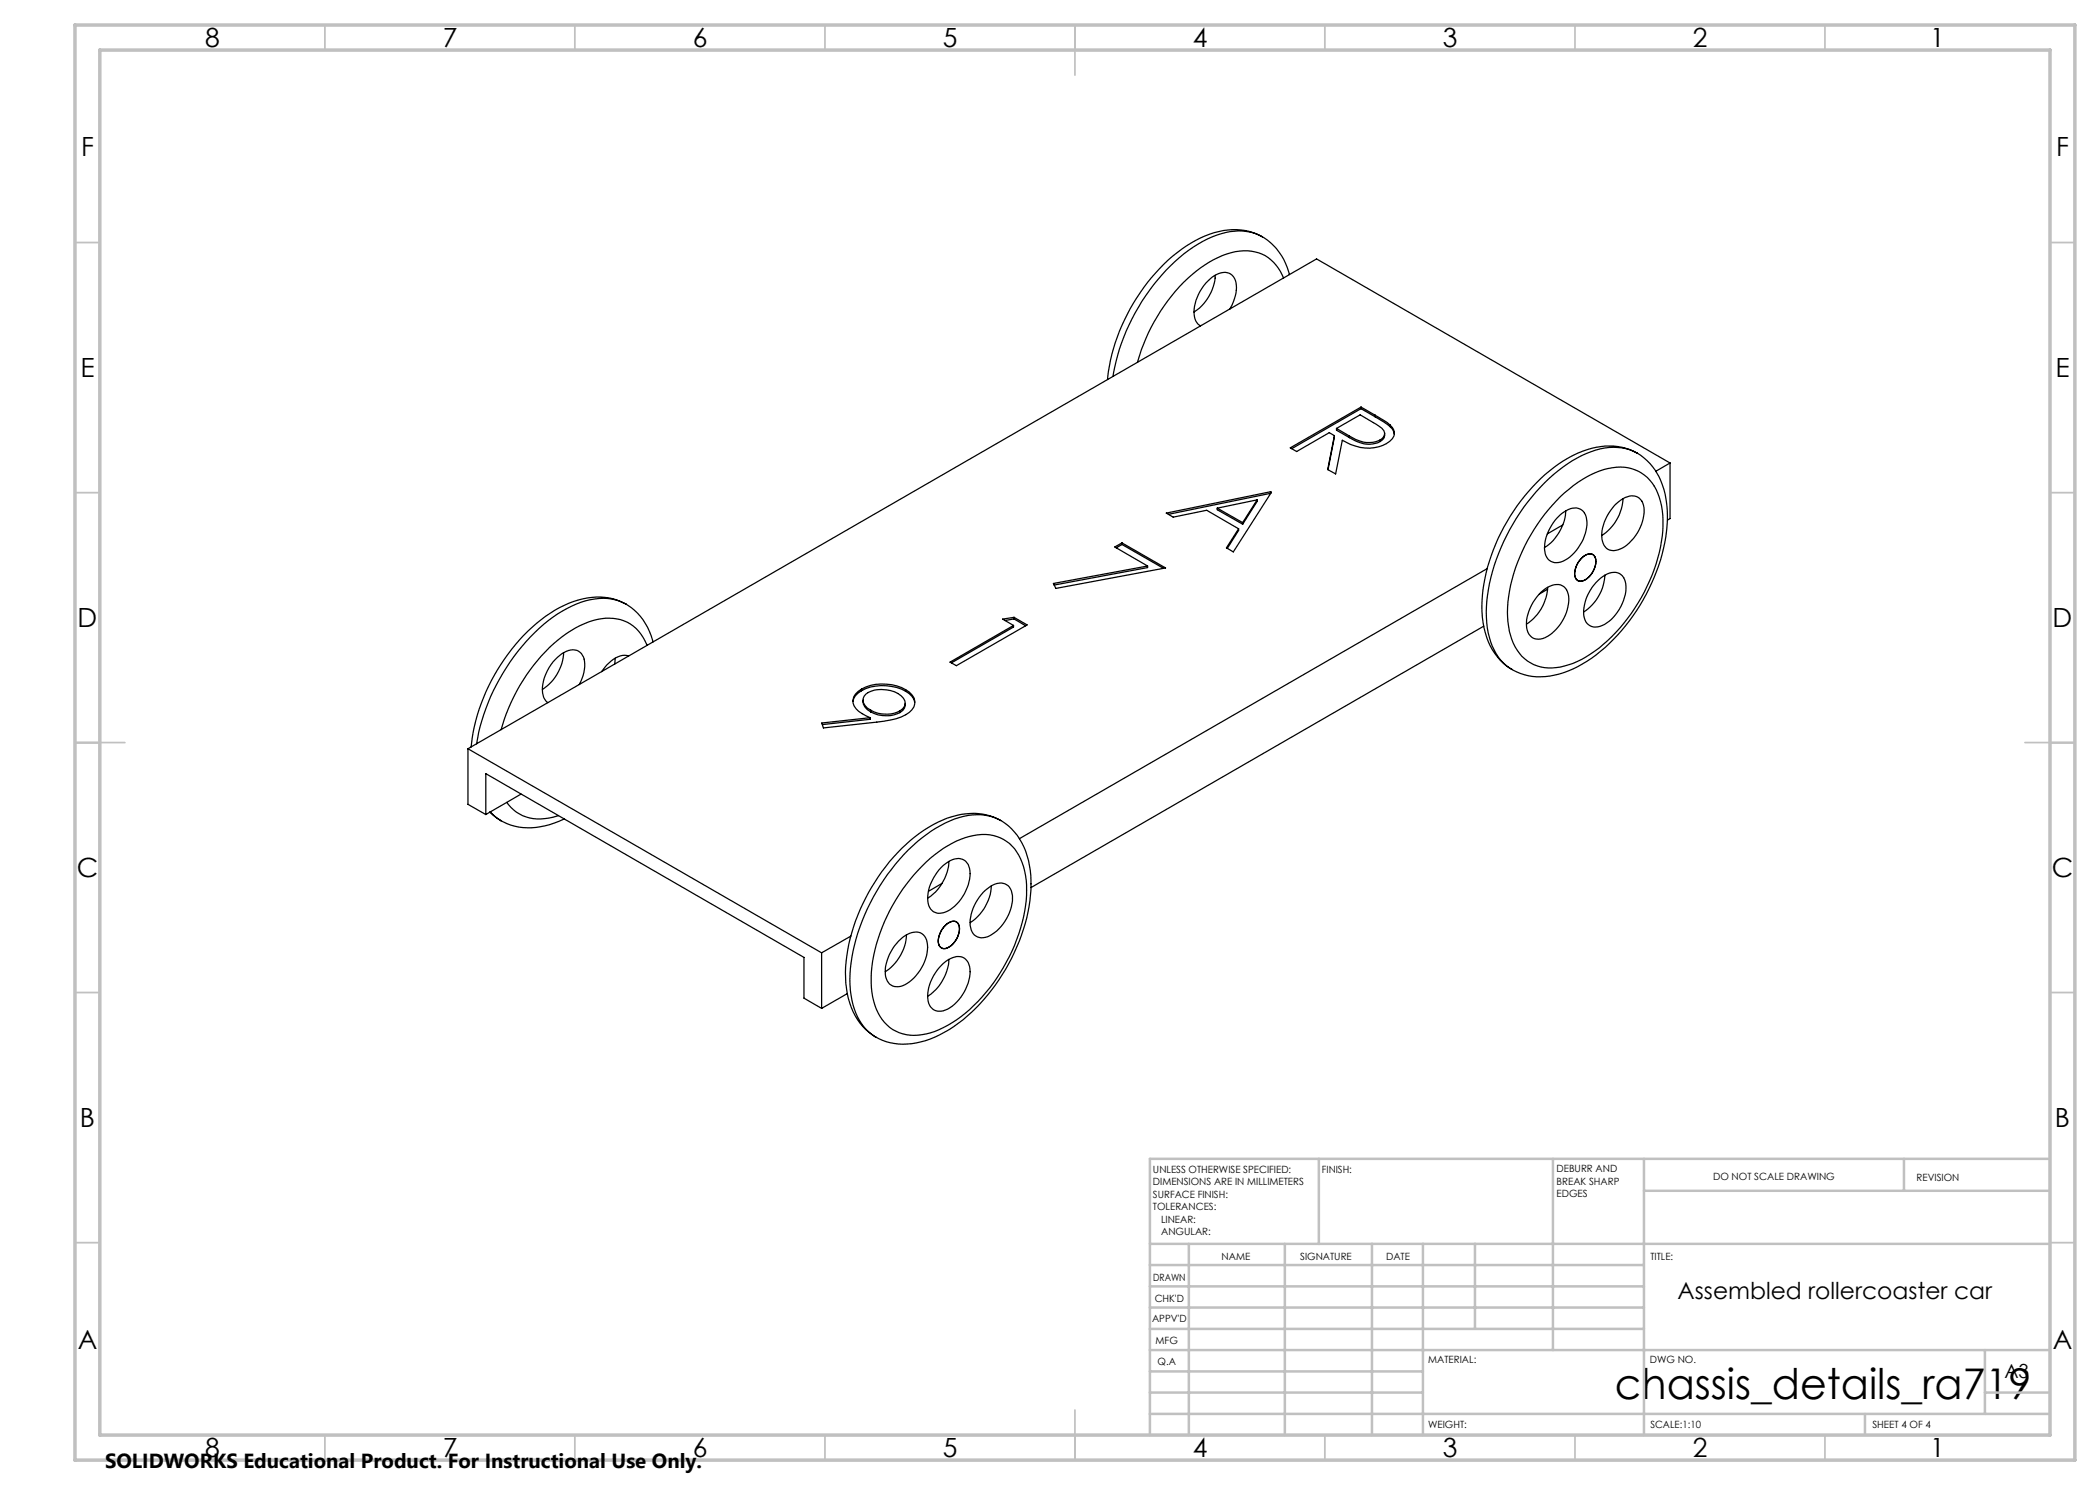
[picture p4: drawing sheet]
<svg xmlns="http://www.w3.org/2000/svg" width="420mm" height="297mm" viewBox="0 0 420 297" stroke-linecap="round" stroke-linejoin="round" font-family="sans-serif">
<g fill="none" stroke="#000" stroke-width=".25">
<path d="M243 55.1a9.3 9.3 0 0 1-4.2 7.3M252.5 47.4a12 12 0 0 1 5.4 7.5M252.5 47.4a12.7 12.7 0 0 0-11.5-.2 33.1 33.1 0 0 0-15.5 15.6 35.4 35.4 0 0 0-4 13.1M252.5 47.4a10.6 10.6 0 0 0-9.2-.4 31.3 31.3 0 0 0-14.2 12.2 40.1 40.1 0 0 0-6.5 16.1M256.7 55.6a8.1 8.1 0 0 0-10.5-5.1 24.8 24.8 0 0 0-12.7 9.7 36 36 0 0 0-6 12.3M246 61.8a7 7 0 0 0 .9-6.1 2.49 2.49 0 0 0-3.6-.8 8.9 8.9 0 0 0-4.4 8.5l.3 .8 .4 .7 .5 .3M251.4 100v.3l-2.9 4.5M251.4 100l-2.9 4.5M251.4 100l-7.9 1.6M254.1 98.4l-20.8 4.2 1.3 .8 6.7-1.3 6.4 3.7M254.1 98.4l.2 .1-7.6 11.9-1.4-.8 2.4-3.8M254.1 98.7l-20.4 4.2"/>
<path d="M254.1 98.7h.1M254.1 98.4v.3M266.9 87.1l-1.3 6.8M267.3 85.7l4.7-2.7 3.3 1.9a2.95 2.95 0 0 1 1.6 1.7 1.57 1.57 0 0 1-.9 1.4M267.3 85.7v.3l2.6 1.5M267.3 85.7l2.6 1.5M269.9 87.5a5.9 5.9 0 0 0 6.1 .8M269.9 87.2a5.9 5.9 0 0 0 6.1 .8M269.9 87.2v.3M272.2 81.4l-14.1 8.2 1.2 .7 6.6-3.8 1 .6M272.2 81.4l2.8 1.6M272.2 81.7l2.8 1.7"/>
<path d="M272.2 81.7l-13.9 8M272.2 81.4v.3M275 83l2.5 1.5 .5 .5M275 83.4l3 1.9M275 83v.4M276 88v.3M276.9 86.7a1.46 1.46 0 0 1-.9 1.6M278 85a1.93 1.93 0 0 1 0 3.3 8 8 0 0 1-8.7 .2l-.8-.5-1.4 6.8-1.6-.9 1.4-6.8M278 85.3l.5 .5 .3 1M278 85v.3M312.1 99.3a20 20 0 0 1 10.4-5.7 8.2 8.2 0 0 1 9.6 6.7 24.5 24.5 0 0 1-1.7 14.7 34.3 34.3 0 0 1-13.2 16.4 12 12 0 0 1-9.8 1.8 8.9 8.9 0 0 1-5.5-6.9 26.2 26.2 0 0 1 2.5-16 37.3 37.3 0 0 1 7.7-11zM324.6 99.8a9.4 9.4 0 0 1-4.2 7.3"/>
<path d="M327.4 90.6a12.9 12.9 0 0 1 5.9 10.2 32.8 32.8 0 0 1-4.7 19.1 34.6 34.6 0 0 1-13.1 13.4 13.6 13.6 0 0 1-12.9 .7l-.2-.1M327.4 90.6a13.2 13.2 0 0 0-11.9 .1 33.9 33.9 0 0 0-14.8 14.8 32.9 32.9 0 0 0-4.2 18 13.2 13.2 0 0 0 5.4 10.1l.5 .3M327.4 90.6a11.2 11.2 0 0 0-10.1 .1 33 33 0 0 0-14 12.9 36.3 36.3 0 0 0-6 19.9 12.7 12.7 0 0 0 4 9.7l1.1 .7M334 92.6l-2.8 1.7M334 92.6l-70.7-40.8-169.7 98M334 92.6v11.1l-.5 .3M224.4 108.9l-1.2 .7M224.4 108.6l-1.4 .8 6.5 3.8M224.4 108.6l8.7 5-21.9 4.1-.5-1 18.8-3.5M224.4 108.9l8.3 4.8M224.4 108.6v.3M229.5 113.2v.3l-18.7 3.5"/>
<path d="M243.5 101.6v.3l5 2.9M243.5 101.6l5 2.9M247.7 105.8v.3l-2.2 3.6M248.5 104.5v.3M297.4 113.7l-93.5 54M308.2 118.5a3.9 3.9 0 0 1 4.3-1.3 3.6 3.6 0 0 1 1.1 4.2 8.9 8.9 0 0 1-5 6.3 2.46 2.46 0 0 1-3.3-2.7 9.5 9.5 0 0 1 2.9-6.5zM309.5 117.9l-1.6 .9M309.5 117.5a9.2 9.2 0 0 1-4.2 7.3M311.4 103.6a4.6 4.6 0 0 1 4.3-1.9 2.67 2.67 0 0 1 1.7 2.7 9.2 9.2 0 0 1-5.2 8 2.47 2.47 0 0 1-3.3-2.7 9.4 9.4 0 0 1 2.5-6.1zM312.6 105l-3.1 1.8M313.2 102.2a9.4 9.4 0 0 1-4.3 7.3M316.4 111.5a1.62 1.62 0 0 1 2.5-.2 4.1 4.1 0 0 1-2.4 4.9 1.28 1.28 0 0 1-1.6-1.6 4.9 4.9 0 0 1 1.5-3.1z"/>
<path d="M316.5 111.5a1.74 1.74 0 0 1 2.3-.4 3.7 3.7 0 0 1-1.3 4.6 1.44 1.44 0 0 1-2.4-.1 4.1 4.1 0 0 1 1.4-4.1zM319.7 116.1a3.8 3.8 0 0 1 4.2-1.4 3.8 3.8 0 0 1 1.1 4.3 8.8 8.8 0 0 1-5 6.3 2.46 2.46 0 0 1-3.3-2.7 9.2 9.2 0 0 1 3-6.5zM321 115a9.4 9.4 0 0 1-4.3 7.4M322.8 101.2a4.6 4.6 0 0 1 4.4-1.9 3.1 3.1 0 0 1 1.6 3.8 8.9 8.9 0 0 1-5.2 6.9 2.31 2.31 0 0 1-3.2-2.2 8.9 8.9 0 0 1 2.4-6.6zM112.7 130.5a9.4 9.4 0 0 1-4.2 7.4M115.9 136.9a7.4 7.4 0 0 0 .8-5.5 2.35 2.35 0 0 0-3.5-1.1 9 9 0 0 0-4.7 8.3l.2 .8 .9 1.1M123 131.7l-.1 1.1M125.2 120.8a12 12 0 0 1 5.4 7.6M125.2 120.8a12.8 12.8 0 0 0-11.4-.2 32.8 32.8 0 0 0-15 14.5 35.9 35.9 0 0 0-4.6 14.3M125.2 120.8a11.1 11.1 0 0 0-9.9 0 32.7 32.7 0 0 0-14.7 13.9 39.7 39.7 0 0 0-5.3 14.1M125.7 131.2a4 4 0 0 0-3.9 1.4l-1.5 1.7M129.4 129.1a8.1 8.1 0 0 0-9.9-5.2 23.1 23.1 0 0 0-12 8.2 37.1 37.1 0 0 0-7.3 13.8"/>
<path d="M172.3 137.8a9.5 9.5 0 0 1 8.8 .1M172.3 137.8a2.48 2.48 0 0 0-1.7 2.1 2.48 2.48 0 0 0 1.1 2.4l2.3 1.2M172.3 138.1a3 3 0 0 0-1.7 2.2M172.3 138.1a9.5 9.5 0 0 1 8.8 .2M172.3 137.8v.3M181.1 137.9a2.56 2.56 0 0 1 1.3 4.1 8.8 8.8 0 0 1-5.7 2.2l-12 1.4-.3-1 9.6-1.1M181.1 138.3a3.3 3.3 0 0 1 1.9 2.2M181.1 137.9v.4M202.7 125.1v.3l-12.4 7.2M202.8 123.5l-2.3 .3 2.2 1.3M202.8 123.5l2.6 1.5-14.1 8.1-1.3-.7 12.7-7.3M202.8 123.8l2.3 1.4"/>
<path d="M202.8 123.8l-1.8 .3M202.8 123.5v.3M296.8 125.2l-90.6 52.3M93.6 149.8l70.7 40.8M93.6 149.8v11.1l3.6 2M104.2 158.8l-7 4.1M172.6 140v.3a2.16 2.16 0 0 0 1.5 2.1M174 143.5v.4l-9.5 1M174.1 142.4a6.4 6.4 0 0 0 5.9 .1M174.1 142a6.1 6.1 0 0 0 5.9 .2M174.1 142a1.93 1.93 0 0 1-1-3.2 6.1 6.1 0 0 1 7.6 .9 1.6 1.6 0 0 1-.7 2.5M174.1 142v.4"/>
<path d="M180 142.2v.3M181 140.7a1.82 1.82 0 0 1-1 1.8M97.2 162.9v-8.2l63.6 36.8v8.1l3.5 2.1M98 162.4l2.2 1.7M101.4 160.5a8.2 8.2 0 0 0 9.2 2.9l1.1-.3M112.8 163.8a13.4 13.4 0 0 1-12.6 .3M180.3 169.7a22.7 22.7 0 0 1 12.9-6.9 11 11 0 0 1 12.2 8.4 25.3 25.3 0 0 1-1.1 15.8 37.7 37.7 0 0 1-14.5 18.9 15.5 15.5 0 0 1-12.5 2.4 11.8 11.8 0 0 1-7.9-9.7 30.8 30.8 0 0 1 3.7-18.9 38.5 38.5 0 0 1 7.2-10zM185.2 172.4a18.8 18.8 0 0 1 11.2-5.5 8.1 8.1 0 0 1 8.3 6.5 23.3 23.3 0 0 1-1.4 14.5 33.5 33.5 0 0 1-13.8 17.2 11.7 11.7 0 0 1-9.7 1.4 9.1 9.1 0 0 1-5.3-7.2 28.1 28.1 0 0 1 3.4-17.2 37.2 37.2 0 0 1 7.3-9.7zM188.2 173.5a4.2 4.2 0 0 1 4.3-1.6 3.4 3.4 0 0 1 1.4 4 9.1 9.1 0 0 1-4.8 6.5 2.39 2.39 0 0 1-3.5-2.2 9.1 9.1 0 0 1 2.6-6.7zM188.4 176.7l-2.7 1.6M189.8 172.3a9.4 9.4 0 0 1-4.3 7.3M196.7 178.4a4.7 4.7 0 0 1 3.9-1.7 2.46 2.46 0 0 1 1.9 2.4 8.9 8.9 0 0 1-5.4 8.4 2.41 2.41 0 0 1-3.1-2.4 9.3 9.3 0 0 1 2.7-6.7z"/>
<path d="M198.3 177.2a9.4 9.4 0 0 1-4.3 7.3M200.2 164.1a10.7 10.7 0 0 0-9.3-.3 31.2 31.2 0 0 0-14.2 12.2 36.6 36.6 0 0 0-6.7 21 12.6 12.6 0 0 0 4.7 10.1l.5 .3M164.3 190.6v11.1M169.5 198.7l-5.2 3M170.2 187.2l-5.9 3.4M179.7 188.2a4.4 4.4 0 0 1 4.3-1.7 3.4 3.4 0 0 1 1.4 4 9 9 0 0 1-5.2 6.8 2.42 2.42 0 0 1-3.1-2.5 9.3 9.3 0 0 1 2.6-6.6zM181.3 187a9.4 9.4 0 0 1-4.2 7.3M188.2 193.1a4.3 4.3 0 0 1 4.3-1.7 3.4 3.4 0 0 1 1.4 4 8.9 8.9 0 0 1-5.3 6.8 2.53 2.53 0 0 1-3.1-3 9.2 9.2 0 0 1 2.7-6.1zM188.8 185.4a2.24 2.24 0 0 1 2.4-1 2.46 2.46 0 0 1 .2 3.2 3.1 3.1 0 0 1-2.9 2.1 1.79 1.79 0 0 1-.8-2.3l.5-1.2zM189.2 185a1.65 1.65 0 0 1 2.3-.4 3.6 3.6 0 0 1-1 4.3 1.7 1.7 0 0 1-2.5 .4 3.6 3.6 0 0 1 .9-4.1zM189.8 191.9a9.4 9.4 0 0 1-4.3 7.3"/>
</g>
<g fill="none" stroke="#c0c0c0" stroke-width=".35">
<path d="M65 5v5M115 5v5M165 5v5M215 5v10M265 5v5M315 5v5M365 5v5M15 48.5h5M410 48.5h5M15 98.5h5M410 98.5h5M15 148.5h10"/>
<path d="M405 148.5h10M15 198.5h5M410 198.5h5M15 248.5h5M410 248.5h5M65 287v5M115 287v5M165 287v5M215 282v10M265 287v5M315 287v5M365 287v5"/>
</g>
<g fill="none" stroke="#c0c0c0" stroke-width=".5">
<path d="M263.8 231.8v17M310.6 231.8v38.2M328.8 231.8v55.2M328.8 238.2h81.2M380.8 231.8v6.4M410 231.8h-180v55.2M230 248.8h180M230 257.3h98.8M230 253h98.8M237.8 248.8v38.2M257 248.8v38.2M274.4 248.8v38.2"/>
<path d="M284.6 248.8v38.2M295 248.8v17M230 265.8h98.8M230 261.5h98.8M230 278.5h54.6M230 274.3h54.6M230 270h180M397 278.5h13M397 270v12.8M230 282.8h180M373 282.8v4.2"/>
</g>
<path d="M15 5h400v287h-400zM20 10h390v277h-390z" fill="none" stroke="#c0c0c0" stroke-width=".7"/>
<text font-size="8.5" x="323" y="279.7">chassis_details_ra719</text>
<g font-size="5.3">
<text x="41" y="9.5">8</text>
<text x="88.5" y="9.5">7</text>
<text x="138.5" y="9.5">6</text>
<text x="188.5" y="9.5">5</text>
<text x="238.5" y="9.5">4</text>
<text x="288.5" y="9.5">3</text>
<text x="338.5" y="9.5">2</text>
<text x="386" y="9.5">1</text>
<text x="16.2" y="31.2">F</text>
<text x="411.2" y="31.2">F</text>
<text x="16.1" y="75.5">E</text>
<text x="411.1" y="75.5">E</text>
<text x="15.5" y="125.5">D</text>
<text x="410.5" y="125.5">D</text>
<text x="15.4" y="175.5">C</text>
<text x="410.4" y="175.5">C</text>
<text x="16" y="225.5">B</text>
<text x="411" y="225.5">B</text>
<text x="15.5" y="269.7">A</text>
<text x="410.5" y="269.7">A</text>
<text x="41" y="291.5">8</text>
<text x="88.5" y="291.5">7</text>
<text x="138.5" y="291.5">6</text>
<text x="188.5" y="291.5">5</text>
<text x="238.5" y="291.5">4</text>
<text x="288.5" y="291.5">3</text>
<text x="338.5" y="291.5">2</text>
<text x="386" y="291.5">1</text>
</g>
<text font-size="4.7" x="335.5" y="259.8">Assembled rollercoaster car</text>
<text font-size="4.1" x="21" y="293.7">SOLIDWORKS Educational Product. For Instructional Use Only.</text>
<text font-size="3.9" x="400.9" y="275.5">A3</text>
<g font-size="2">
<text x="230.6" y="234.6">UNLESS OTHERWISE SPECIFIED:</text>
<text x="230.6" y="237.1">DIMENSIONS ARE IN MILLIMETERS</text>
<text x="230.6" y="239.6">SURFACE FINISH:</text>
<text x="264.4" y="234.6">FINISH:</text>
<text x="311.3" y="234.5">DEBURR AND</text>
<text x="311.3" y="237">BREAK SHARP</text>
<text x="311.3" y="239.5">EDGES</text>
<text x="342.6" y="236">DO NOT SCALE DRAWING</text>
<text x="383.3" y="236.2">REVISION</text>
<text x="230.6" y="242.1">TOLERANCES:</text>
<text x="232.2" y="244.6">LINEAR:</text>
<text x="232.2" y="247.1">ANGULAR:</text>
<text x="244.3" y="252">NAME</text>
<text x="260" y="251.9">SIGNATURE</text>
<text x="277.2" y="251.9">DATE</text>
<text x="330.1" y="251.9">TITLE:</text>
<text x="230.6" y="256.1">DRAWN</text>
<text x="230.9" y="260.3">CHK'D</text>
<text x="230.4" y="264.4">APPV'D</text>
<text x="231.1" y="268.8">MFG</text>
<text x="231.5" y="273">Q.A</text>
<text x="285.6" y="272.5">MATERIAL:</text>
<text x="330" y="272.5">DWG NO.</text>
<text x="285.6" y="285.5">WEIGHT:</text>
<text x="330.1" y="285.6">SCALE:1:10</text>
<text x="374.5" y="285.6">SHEET 4 OF 4</text>
</g>
</svg>
